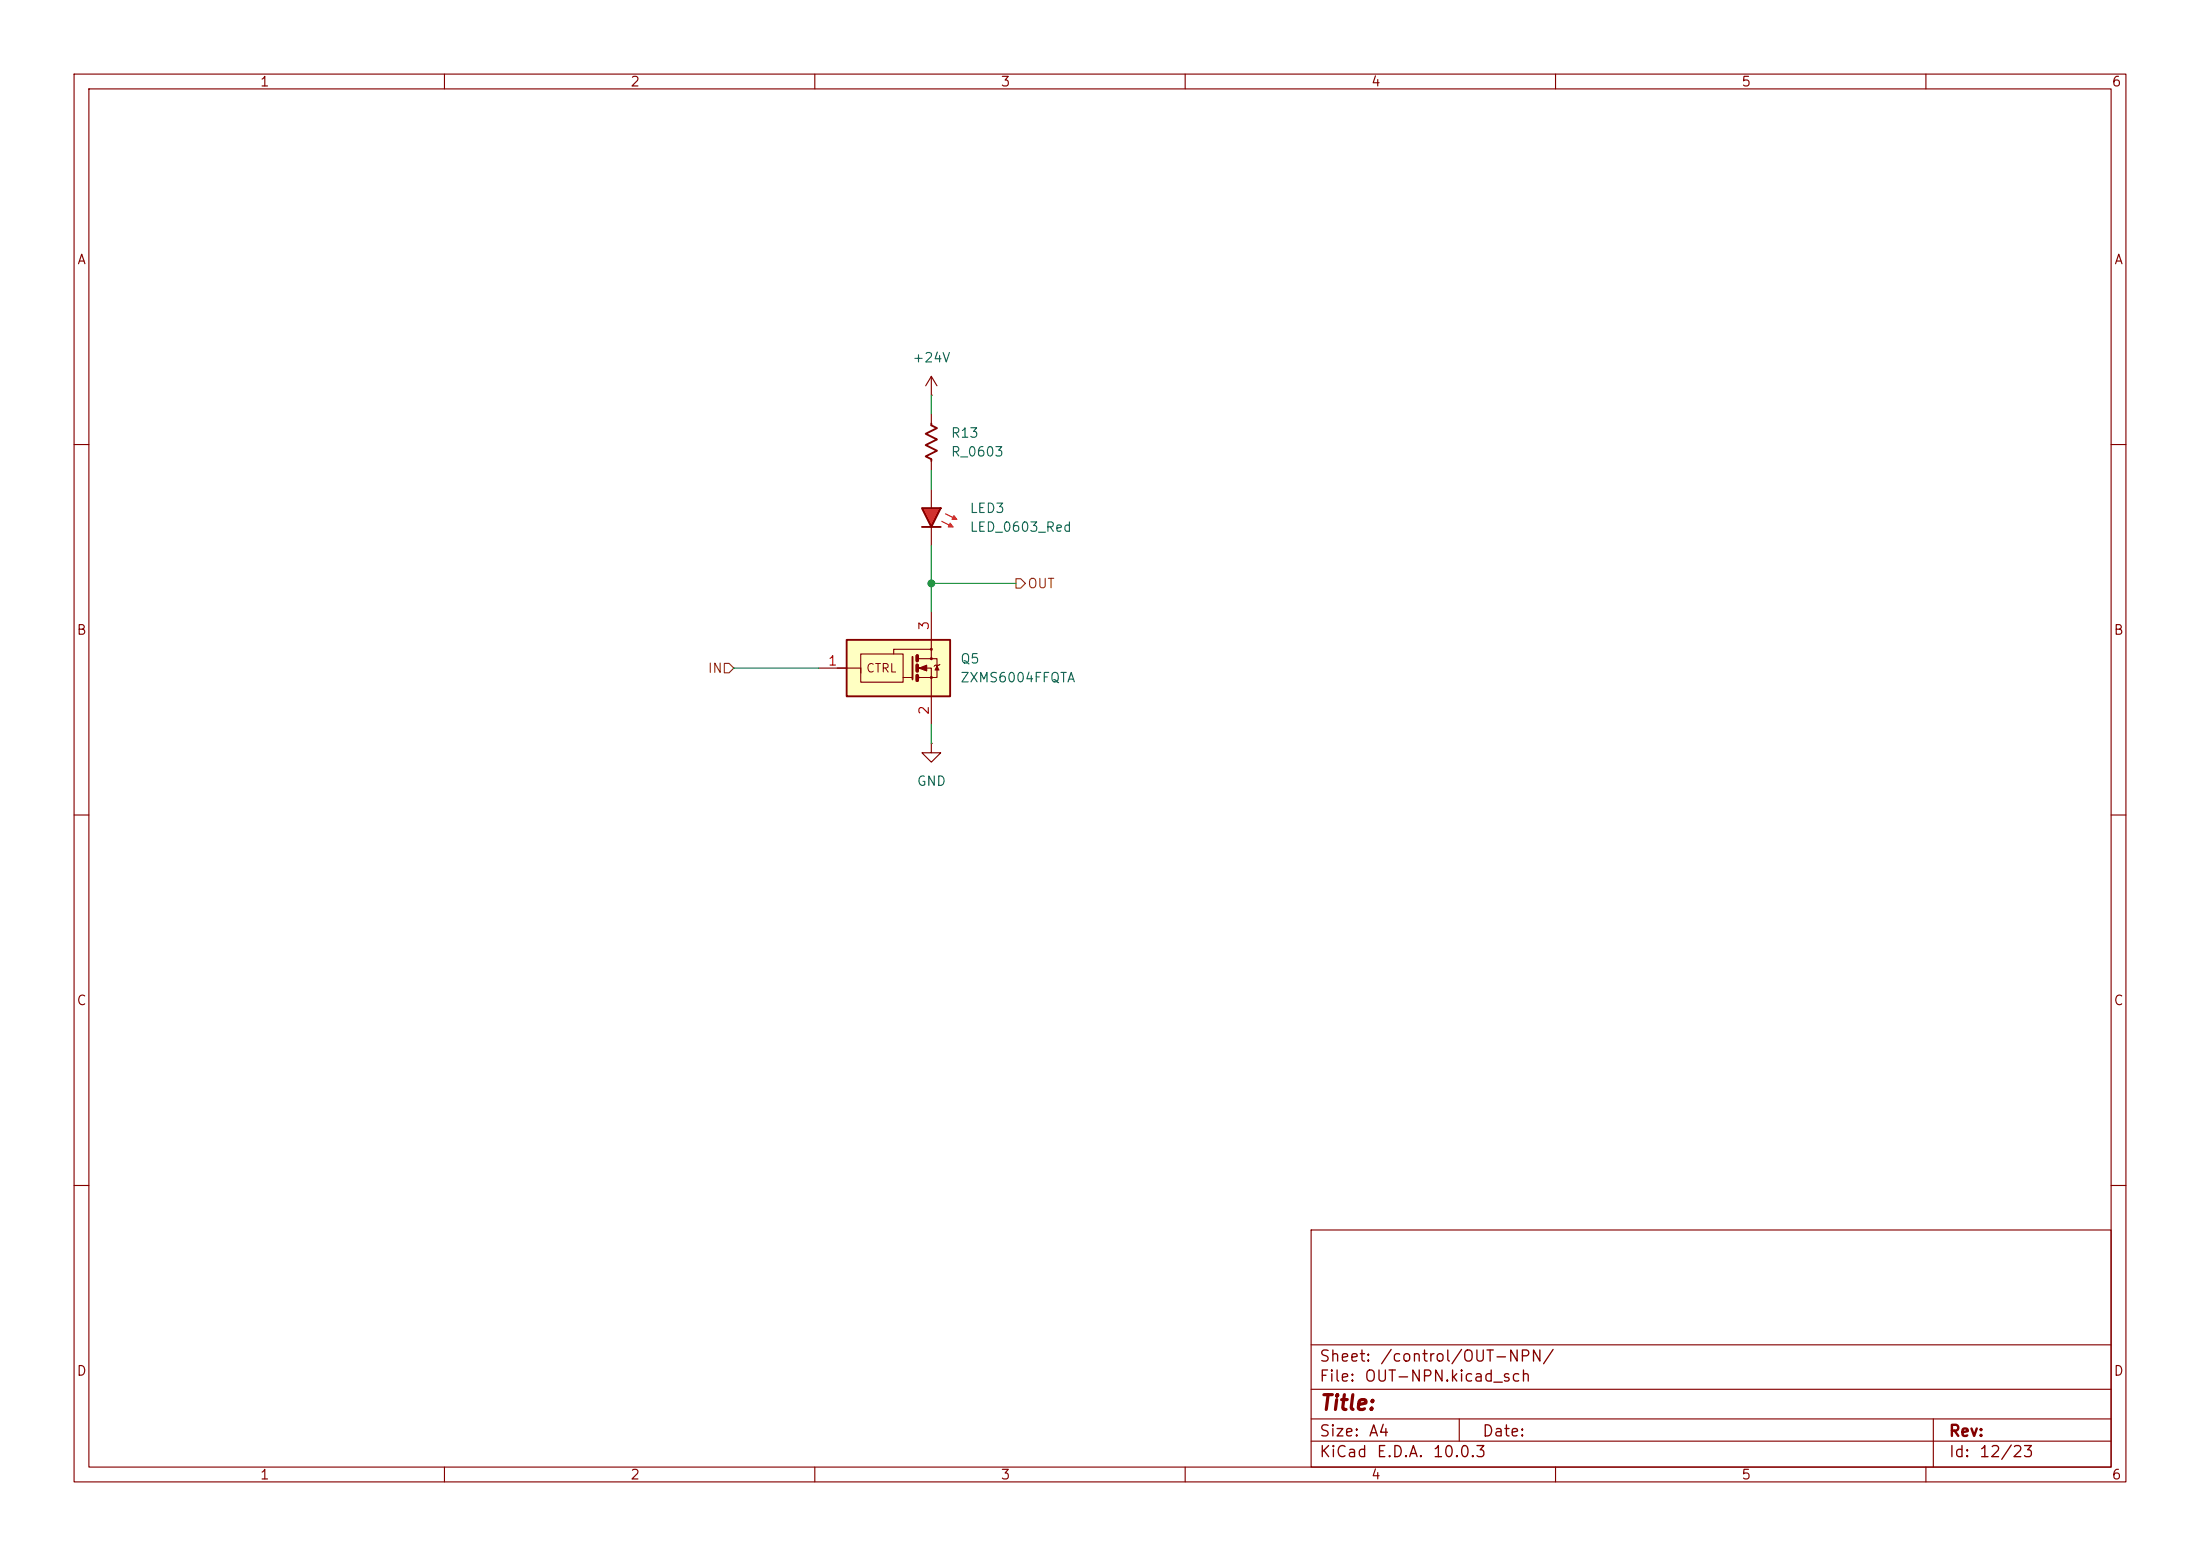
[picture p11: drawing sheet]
<svg xmlns="http://www.w3.org/2000/svg" width="297mm" height="210mm" viewBox="0 0 297 210" stroke-linecap="round" stroke-linejoin="round" font-family="sans-serif">
<g fill="none" stroke="#840000" stroke-width=".15">
<path d="M10 10h277v190h-277zM12 12h273v186h-273zM60 10v2M110 10v2M160 10v2M210 10v2M260 10v2M10 60h2M285 60h2M10 110h2M285 110h2M10 160h2"/>
<path d="M177 166h108v32h-108zM285 160h2M60 198v2M110 198v2M160 198v2M177 194.5h108M177 191.5h108M177 187.5h108M177 181.5h108M197 191.5v3M210 198v2M260 198v2"/>
<path d="M261 191.5v6.5"/>
</g>
<path d="M114.3 86.4h14v7.6h-14z" fill="#ffffc2"/>
<g fill="none" stroke="#840000" stroke-width=".15">
<path d="M110.5 90.2h3.8M113 90.2h3.2v.6M116.2 88.3h5.7v3.8h-5.7zM121.9 91.4h1.3M124 90.2h1.7v7.6M125.7 87.6h-5.1v.7M125.7 82.6v6.3h-1.7M125.7 88.9h.8v2.5h-2.5M126.9 89.7l-.2 .1h-.5l-.1 .1M125.7 100.3v1.3h1.3l-1.3 1.3-1.2-1.3h1.2M125.7 100.3h.1"/>
<circle cx="125.7" cy="88.9" r=".13"/>
<circle cx="125.7" cy="91.4" r=".13"/>
<circle cx="125.7" cy="87.6" r=".13"/>
</g>
<path d="M114.3 86.4h14v7.6h-14zM123.2 88.6v3.1" fill="none" stroke="#840000" stroke-width=".25"/>
<path d="M123.8 88.5v.7M123.8 89.8v.8M123.8 91.2v.6" fill="none" stroke="#840000" stroke-width=".51"/>
<g fill="#840000" stroke="#840000" stroke-width=".15">
<path d="M124.1 90.2l1-.4v.8z"/>
<path d="M126.5 89.9l.2 .5h-.5z"/>
</g>
<path d="M124.5 68.6h2.5l-1.3 2.5z" fill="#f01e1e"/>
<path d="M125.7 57.2v.2l.8 .4-1.5 .7 1.5 .8-1.5 .8 1.5 .7-1.5 .8 .7 .4v.2M124.5 68.6h2.5l-1.3 2.5zM124.5 71.1h2.5" fill="none" stroke="#840000" stroke-width=".25"/>
<path d="M127.1 70.4l1.6 .7M127.6 69.3l1.6 .8" fill="none" stroke="#f01e1e" stroke-width=".15"/>
<g fill="#f01e1e" stroke="#f01e1e" stroke-width=".15">
<path d="M128.8 69.6l.4 .5h-.7z"/>
<path d="M128.3 70.6l.4 .5h-.7z"/>
</g>
<path d="M125.7 53.3h.1M125.7 50.8v2.5M125.7 55.9v1.3M125.7 50.8l-.7 1.3M125.7 50.8l.8 1.3M125.7 62.2v1.3M125.7 66v2.6M125.7 71.1v2.6" fill="none" stroke="#840000" stroke-width=".15"/>
<path d="M137.2 78.1h.6l.6 .6-.6 .7h-.6zM97.8 89.5h.6l.7 .7-.7 .6h-.6z" fill="none" stroke="#725600" stroke-width=".15"/>
<path d="M125.7 53.3v2.6M125.7 63.5v2.5M125.7 73.7v8.9M125.7 78.7h11.5M99.1 90.2h11.4M125.7 97.8v2.5" fill="none" stroke="#009600" stroke-width=".15"/>
<circle cx="125.7" cy="78.7" r=".46" fill="#009600" stroke="#009600" stroke-width=".14"/>
<text font-size="2" fill="#840000" x="178" y="190.8">Title:</text>
<g font-size="1.5" fill="#840000">
<text x="178" y="184.2">Sheet:</text>
<text x="186.2" y="184.2">/control/OUT-NPN/</text>
<text x="178" y="186.9">File:</text>
<text x="184.1" y="186.9">OUT-NPN.kicad_sch</text>
<text x="178" y="197.1">KiCad</text>
<text x="178" y="194.3">Size:</text>
<text x="184.7" y="194.3">A4</text>
<text x="185.7" y="197.1">E.D.A.</text>
<text x="193.3" y="197.1">10.0.3</text>
<text x="200" y="194.3">Date:</text>
<text x="263" y="194.3">Rev:</text>
<text x="263" y="197.1">Id:</text>
<text x="267.1" y="197.1">12/23</text>
</g>
<g font-size="1.3" fill="#840000">
<text x="35" y="12">1</text>
<text x="85" y="12">2</text>
<text x="135" y="12">3</text>
<text x="185" y="12">4</text>
<text x="235" y="12">5</text>
<text x="285" y="12">6</text>
<text x="10.3" y="36">A</text>
<text x="285.3" y="36">A</text>
<text x="10.3" y="86">B</text>
<text x="285.3" y="86">B</text>
<text x="10.3" y="136">C</text>
<text x="285.3" y="136">C</text>
<text x="10.3" y="186">D</text>
<text x="285.3" y="186">D</text>
<text x="35" y="200">1</text>
<text x="85" y="200">2</text>
<text x="135" y="200">3</text>
<text x="185" y="200">4</text>
<text x="235" y="200">5</text>
<text x="285" y="200">6</text>
</g>
<g font-size="1.3" fill="#006464">
<text x="123.1" y="49.2">+24V</text>
<text x="128.3" y="59.4">R13</text>
<text x="128.3" y="61.9">R_0603</text>
<text x="130.8" y="69.6">LED3</text>
<text x="130.8" y="72.1">LED_0603_Red</text>
<text x="129.5" y="89.9">Q5</text>
<text x="129.5" y="92.4">ZXMS6004FFQTA</text>
<text x="123.7" y="106.4">GND</text>
</g>
<g font-size="1.3" fill="#725600">
<text x="138.6" y="79.7">OUT</text>
<text x="95.5" y="91.1">IN</text>
</g>
<g font-size="1.3" fill="#a90000">
<text x="125.7" y="85.2" transform="rotate(-90 125.7 85.2)">3</text>
<text x="111.7" y="90.1">1</text>
<text x="125.7" y="96.6" transform="rotate(-90 125.7 96.6)">2</text>
</g>
<text font-size="1.1" fill="#840000" x="116.8" y="91">CTRL</text>
</svg>
